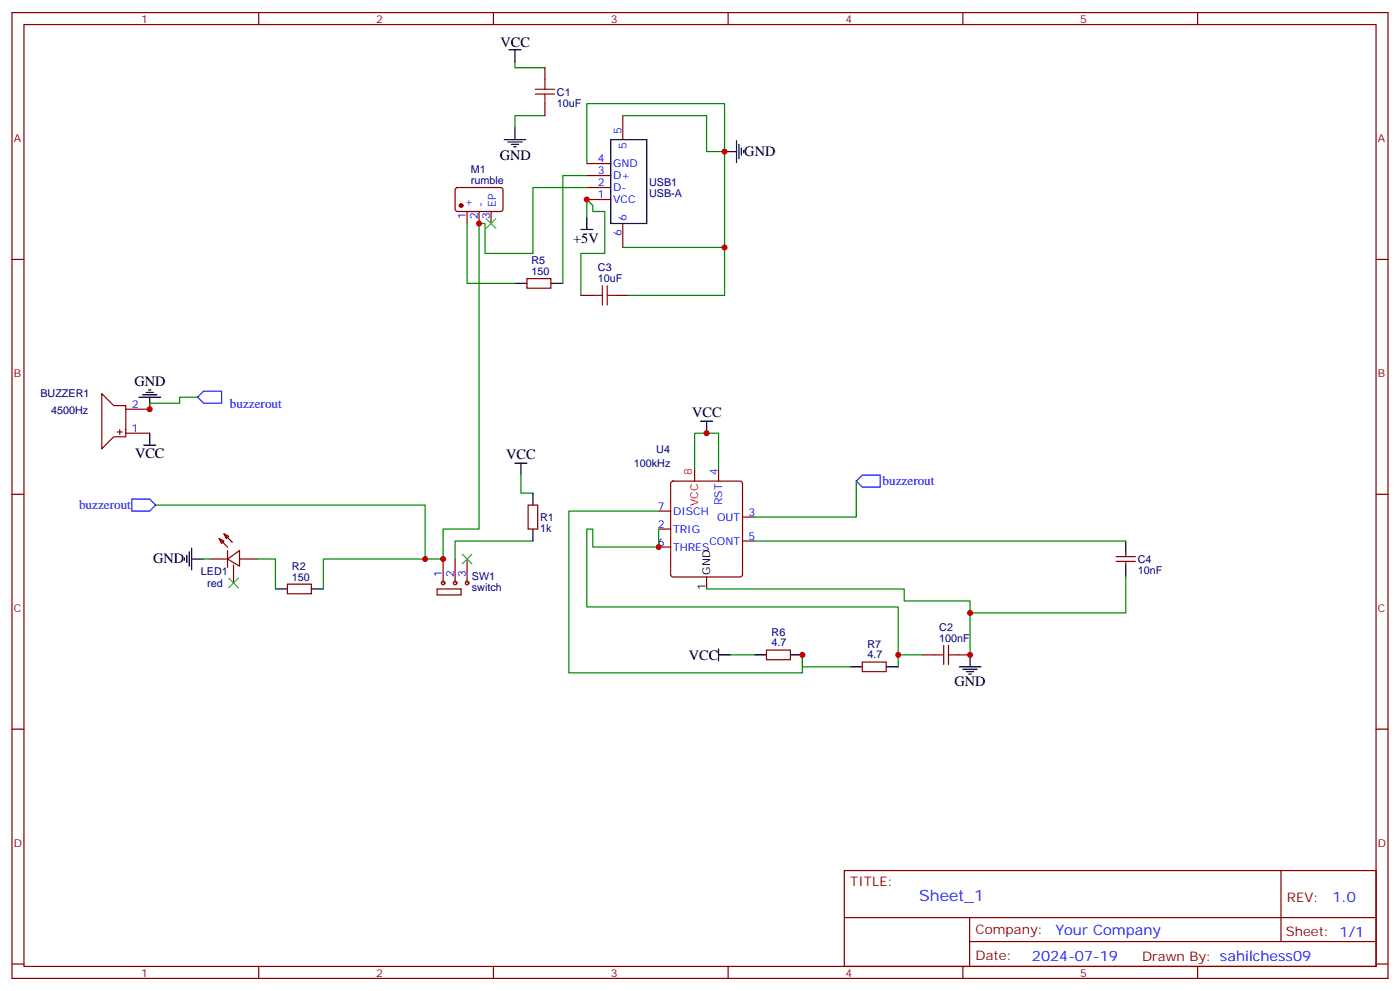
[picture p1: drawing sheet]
<svg xmlns="http://www.w3.org/2000/svg" width="412mm" height="292mm" viewBox="0 0 412 292" stroke-linecap="round" stroke-linejoin="round" font-family="sans-serif">
<g fill="none" stroke="#870000" stroke-width=".35">
<path d="M3.5 3.7h405.4v284.3h-405.4zM7.1 7.2h398.2v277.3h-398.2zM76.2 3.7v3.5M145.3 3.7v3.5M160.5 19.9v3.6M214.5 3.7v3.5M283.6 3.7v3.5M352.8 3.7v3.5M160.5 30.5v3.5M183.4 34v7.1M134.3 55.4l.5-.2 12.9 .1 .5 .6-.1 5.9-.6 .5-13-.1-.4-.6v-5.7zM172.9 58.7h7"/>
<path d="M172.9 55.2h7M172.9 51.7h7M172.9 48.2h7M3.5 76.4h3.6M137.6 62.3v3.5M141.1 62.3v3.5M144.6 62.3v3.5M183.4 65.8v7M405.3 76.4h3.6M155.2 82h7.1v2.8h-7.1zM171.1 87h3.5M181.7 87h3.5"/>
<path d="M30 115.9l3.5 3.5h3.5v9.2h-3.5l-3.5 3.5zM34.6 127.2h1.4M35.3 126.5v1.4M37 127.5h7.1M37 120.5h7.1M204.6 138.1v3.5M211.7 138.1v3.5M3.5 145.5h3.6M64.6 158.6l1.4 .7-.7 .7zM64.6 158.6l2.4 2.4M66 157.2l1.4 .7-.7 .7zM66 157.2l2.4 2.4"/>
<path d="M155.6 148.7h2.8v7.1h-2.8zM194 150.5h3.6M194 155.8h3.6M197.8 141.8l.5-.2h19.7l.5 .2 .2 .5v26.9l-.2 .5-.5 .2h-19.7l-.5-.3-.2-.4v-26.9zM218.7 159.3h3.5M218.7 152.2h3.5M405.3 145.5h3.6M61.7 164.6h5.3M67 164.6l3.6-2.5v4.6zM67 162.1v4.9M68.8 166.3v5.3M70.6 164.6h5.2"/>
<path d="M84.7 172h7v2.8h-7zM128.8 173.4h7v1.8h-7zM130.5 164.6v7M134.1 164.6v7M137.6 164.6v7M194 161h3.6M208.1 169.9v3.5M328.8 165.3h5.6M328.8 163.9h5.6M331.6 162.8v1.1M331.6 165.3v1M225.8 191.4h7v2.8h-7z"/>
<path d="M254 194.9h7.1v2.8h-7.1zM271.6 192.8h3.6M282.2 192.8h3.6M3.5 214.7h3.6M405.3 214.7h3.6M248.7 256.3h156.6v28.2h-156.6zM377.3 256.3v20.9M248.7 270.1h156.5M285.6 277.2h119.6M285.6 270.1v14.2M3.5 283.8h3.6M76.2 284.5v3.5"/>
<path d="M145.3 284.5v3.5M214.5 284.5v3.5M283.6 284.5v3.5M352.8 284.5v3.5M405.3 283.8h3.6"/>
</g>
<g fill="none" stroke="#900" stroke-width=".35">
<circle cx="130.5" cy="171.6" r=".53"/>
<circle cx="134.1" cy="171.6" r=".53"/>
<circle cx="137.6" cy="171.6" r=".53"/>
</g>
<circle cx="135.8" cy="60.5" r=".53" fill="#870000" stroke="#870000" stroke-width=".35"/>
<g fill="none" stroke="#000" stroke-width=".35">
<path d="M149.9 14.6h3.6M151.7 14.6v3.6M151.7 37.6v3.5M148.5 41.1h6.4M149.6 41.8h4.2M150.6 42.5h2.2M151.3 43.2h.7M179.9 41.1h10.6v24.7h-10.6zM213.4 44.6h3.6M217 41.5v6.3M217.7 42.5v4.2M218.4 43.6v2.1"/>
<path d="M219.1 44.3v.7M171.1 67.6h3.5M172.9 64v3.6M151.7 83.4h3.5M162.3 83.4h3.5M40.9 116.9h6.4M42 116.2h4.2M43 115.5h2.2M43.7 114.8h.7M44.1 116.9v3.6M42.3 131.1h3.6M44.1 127.5v3.6"/>
<path d="M151.7 136.3h3.5M153.5 136.3v3.6M206.4 124h3.5M208.1 124v3.5M157 145.2v3.5M157 155.8v3.5M331.6 159.3v3.5M54.3 164.2v.7M55 163.5v2.1M55.7 162.5v4.2M56.4 164.6h3.6M56.4 161.4v6.3"/>
<path d="M81.1 173.4h3.6M91.7 173.4h3.5M331.6 166.3v3.6M211.7 192.8h3.5M211.7 191v3.6M222.2 192.8h3.6M232.8 192.8h3.6M250.5 196.3h3.5M261.1 196.3h3.5M282.6 196.3h6.3M283.6 197h4.3M284.7 197.7h2.1"/>
<path d="M285.4 198.4h.7M285.8 192.8v3.5"/>
</g>
<path d="M58.2 116.9l1.8-1.7h5.3v3.5h-5.3zM38.8 146.9h5.3l1.8 1.8-1.8 1.8h-5.3zM252.2 141.6l1.8-1.7h5.3v3.5h-5.3z" fill="none" stroke="#00f" stroke-width=".35"/>
<path d="M143.2 64.4l2.8 2.8M146 64.4l-2.8 2.8M67.4 170.2l2.8 2.8M70.2 170.2l-2.8 2.8M136.2 163.2l2.8 2.8M139 163.2l-2.8 2.8" fill="none" stroke="#3c3" stroke-width=".35"/>
<g fill="none" stroke="#008700" stroke-width=".35">
<path d="M151.7 18.2v1.7h8.8M160.5 34h-8.8v3.6M183.4 34h24.7v10.6h5.3v-14.1h-40.5v17.7M172.9 55.2h-15.9v19.4h-14.1v-8.8h-1.8v90h-10.6v8.8h-5.3v-15.9h-79.3M172.9 51.7h-7.1v31.7M213.4 44.6v28.2h-30M137.6 65.8v17.6h14.1M172.9 64v-5.3l1.7 1.8v1.8h3.6v12.3h-7.1v12.4M213.4 72.8v14.2h-28.2M58.2 116.9h-5.3v1.8h-8.8v1.8M153.5 139.9v5.3h3.5M204.6 138.1v-10.6h7.1v10.6"/>
<path d="M157 159.3h-22.9v5.3M194 155.8v5.2h-19.4v-5.2h-1.7v22.9h91.7v17.6M194 150.5h-26.4v47.6h68.8v-5.3v3.5h14.1M222.2 159.3h109.4M252.2 141.6v10.6h-30M60 164.6h1.7M75.8 164.6h5.3v8.8M125.2 164.6h-30v8.8M208.1 173.4h58.2v3.5h19.5v15.9M331.6 169.9v10.5h-45.8M215.2 192.8h7M264.6 192.8h7"/>
</g>
<path d="M157.7 27.7h5.6M157.7 26.3h5.6M160.5 23.5v2.8M160.5 27.7v2.8M174.6 87h2.8M177.4 84.1v5.7M178.9 84.1v5.7M178.9 87h2.8M275.2 192.8h2.8M278 190v5.6M279.4 192.8h2.8M279.4 190v5.6" fill="none" stroke="#a10000" stroke-width=".35"/>
<g fill="#c00">
<circle cx="236.4" cy="192.8" r=".88"/>
<circle cx="264.6" cy="192.8" r=".88"/>
<circle cx="194" cy="161" r=".88"/>
<circle cx="208.1" cy="127.5" r=".88"/>
<circle cx="172.9" cy="58.7" r=".88"/>
<circle cx="44.1" cy="120.5" r=".88"/>
<circle cx="285.8" cy="180.4" r=".88"/>
<circle cx="285.8" cy="192.8" r=".88"/>
<circle cx="213.4" cy="72.8" r=".88"/>
<circle cx="213.4" cy="44.6" r=".88"/>
<circle cx="141.1" cy="65.8" r=".88"/>
<circle cx="130.5" cy="164.6" r=".88"/>
<circle cx="125.2" cy="164.6" r=".88"/>
</g>
<text font-size="4.6" fill="#00f" x="270.8" y="265.3">Sheet_1</text>
<g font-size="4.2">
<text x="147.5" y="13.9">VCC</text>
<text x="147.2" y="47.1">GND</text>
<text x="219.3" y="46">GND</text>
<text x="168.8" y="71.5">+5V</text>
<text x="39.6" y="113.6">GND</text>
<text x="203.9" y="122.8">VCC</text>
<text x="39.8" y="134.9">VCC</text>
<text x="149.1" y="135.1">VCC</text>
<text x="45.1" y="165.9">GND</text>
<text x="202.9" y="194.2">VCC</text>
<text x="281.2" y="202">GND</text>
</g>
<g font-size="4.2" fill="#00f">
<text x="392.5" y="265.6">1.0</text>
<text x="310.9" y="275.1">Your Company</text>
<text x="304" y="282.9">2024-07-19</text>
</g>
<g font-size="3.9" fill="#00f">
<text x="67.7" y="120.1">buzzerout</text>
<text x="260" y="142.7">buzzerout</text>
<text x="23.3" y="149.9">buzzerout</text>
</g>
<g font-size="3.9" fill="#800">
<text x="250.5" y="260.9">TITLE:</text>
<text x="379.1" y="265.6">REV:</text>
<text x="287.4" y="275.1">Company:</text>
<text x="378.7" y="275.7">Sheet: 1/1</text>
<text x="287.4" y="282.8">Date:</text>
<text x="336.4" y="282.8">Draw</text>
<text x="346.6" y="282.8">n By: sahilchess09</text>
</g>
<g font-size="3.2" fill="#800">
<text x="41.6" y="6.7">1</text>
<text x="110.8" y="6.7">2</text>
<text x="179.9" y="6.7">3</text>
<text x="249.1" y="6.7">4</text>
<text x="318.2" y="6.7">5</text>
<text x="4.1" y="41.8">A</text>
<text x="405.9" y="41.8">A</text>
<text x="4.1" y="110.9">B</text>
<text x="405.9" y="110.9">B</text>
<text x="4.1" y="180.1">C</text>
<text x="405.9" y="180.1">C</text>
<text x="4.1" y="249.2">D</text>
<text x="405.9" y="249.2">D</text>
<text x="41.6" y="287.5">1</text>
<text x="110.8" y="287.5">2</text>
<text x="179.9" y="287.5">3</text>
<text x="249.1" y="287.5">4</text>
<text x="318.2" y="287.5">5</text>
</g>
<g font-size="3.2" fill="#000080">
<text x="164" y="28.2">C1</text>
<text x="164" y="31.4">10uF</text>
<text x="138.7" y="51">M1</text>
<text x="138.7" y="54.2">rumble</text>
<text x="191.2" y="57.9">USB-A</text>
<text x="191.2" y="54.7">USB1</text>
<text x="156.5" y="77.8">R5</text>
<text x="156.5" y="81">150</text>
<text x="176.1" y="83.1">10uF</text>
<text x="176.1" y="79.9">C3</text>
<text x="11.9" y="116.9">BUZZER1</text>
<text x="15.1" y="121.9">4500Hz</text>
<text x="186.7" y="137.6">100kHz</text>
<text x="193.3" y="133.3">U4</text>
<text x="159.1" y="153.5">R1</text>
<text x="159.1" y="156.6">1k</text>
<text x="86" y="167.7">R2</text>
<text x="335.1" y="165.8">C4</text>
<text x="59.2" y="169.3">LED1</text>
<text x="61" y="172.9">red</text>
<text x="86" y="170.9">150</text>
<text x="139" y="174">switch</text>
<text x="139" y="170.6">SW1</text>
<text x="335.1" y="169.1">10nF</text>
<text x="276.7" y="185.7">C2</text>
<text x="227.3" y="190.3">4.7</text>
<text x="227.3" y="187.1">R6</text>
<text x="255.5" y="190.6">R7</text>
<text x="276.7" y="188.9">100nF</text>
<text x="255.5" y="193.9">4.7</text>
</g>
<g font-size="3.2" fill="#00f">
<text x="183.1" y="39.3" transform="rotate(-90 183.1 39.3)">5</text>
<text x="176.1" y="47.8">4</text>
<text x="184.5" y="43.8" transform="rotate(-90 184.5 43.8)">5</text>
<text x="176.1" y="51.3">3</text>
<text x="180.6" y="52.7">D+</text>
<text x="180.6" y="49.2">GND</text>
<text x="176.1" y="58.4">1</text>
<text x="176.1" y="54.9">2</text>
<text x="180.6" y="59.8">VCC</text>
<text x="180.6" y="56.3">D-</text>
<text x="137.2" y="64.5" transform="rotate(-90 137.2 64.5)">1</text>
<text x="139" y="61" transform="rotate(-90 139 61)">+</text>
<text x="140.8" y="64.5" transform="rotate(-90 140.8 64.5)">2</text>
<text x="142.5" y="61" transform="rotate(-90 142.5 61)">-</text>
<text x="144.3" y="64.5" transform="rotate(-90 144.3 64.5)">3</text>
<text x="146" y="61" transform="rotate(-90 146 61)">EP</text>
<text x="184.5" y="65.1" transform="rotate(-90 184.5 65.1)">6</text>
<text x="183.1" y="69.6" transform="rotate(-90 183.1 69.6)">6</text>
<text x="38.8" y="120.1">2</text>
<text x="38.8" y="127.2">1</text>
<text x="211.3" y="139.9" transform="rotate(-90 211.3 139.9)">4</text>
<text x="212.7" y="148.7" transform="rotate(-90 212.7 148.7)">RST</text>
<text x="193.8" y="150.1">7</text>
<text x="193.8" y="155.4">2</text>
<text x="198.3" y="151.5">DISCH</text>
<text x="211.2" y="153.3">OUT</text>
<text x="220.5" y="151.9">3</text>
<text x="193.8" y="160.7">6</text>
<text x="198.3" y="156.8">TRIG</text>
<text x="209" y="160.3">CONT</text>
<text x="220.5" y="158.9">5</text>
<text x="198.3" y="162.1">THRES</text>
<text x="130.2" y="169.9" transform="rotate(-90 130.2 169.9)">1</text>
<text x="133.7" y="169.9" transform="rotate(-90 133.7 169.9)">2</text>
<text x="137.2" y="169.9" transform="rotate(-90 137.2 169.9)">3</text>
</g>
<g font-size="3.2" fill="#f00">
<text x="203.8" y="139.8" transform="rotate(-90 203.8 139.8)">8</text>
<text x="205.7" y="148.9" transform="rotate(-90 205.7 148.9)">VCC</text>
</g>
<g font-size="3.2">
<text x="207.8" y="173.6" transform="rotate(-90 207.8 173.6)">1</text>
<text x="209.2" y="169.2" transform="rotate(-90 209.2 169.2)">GND</text>
</g>
</svg>
